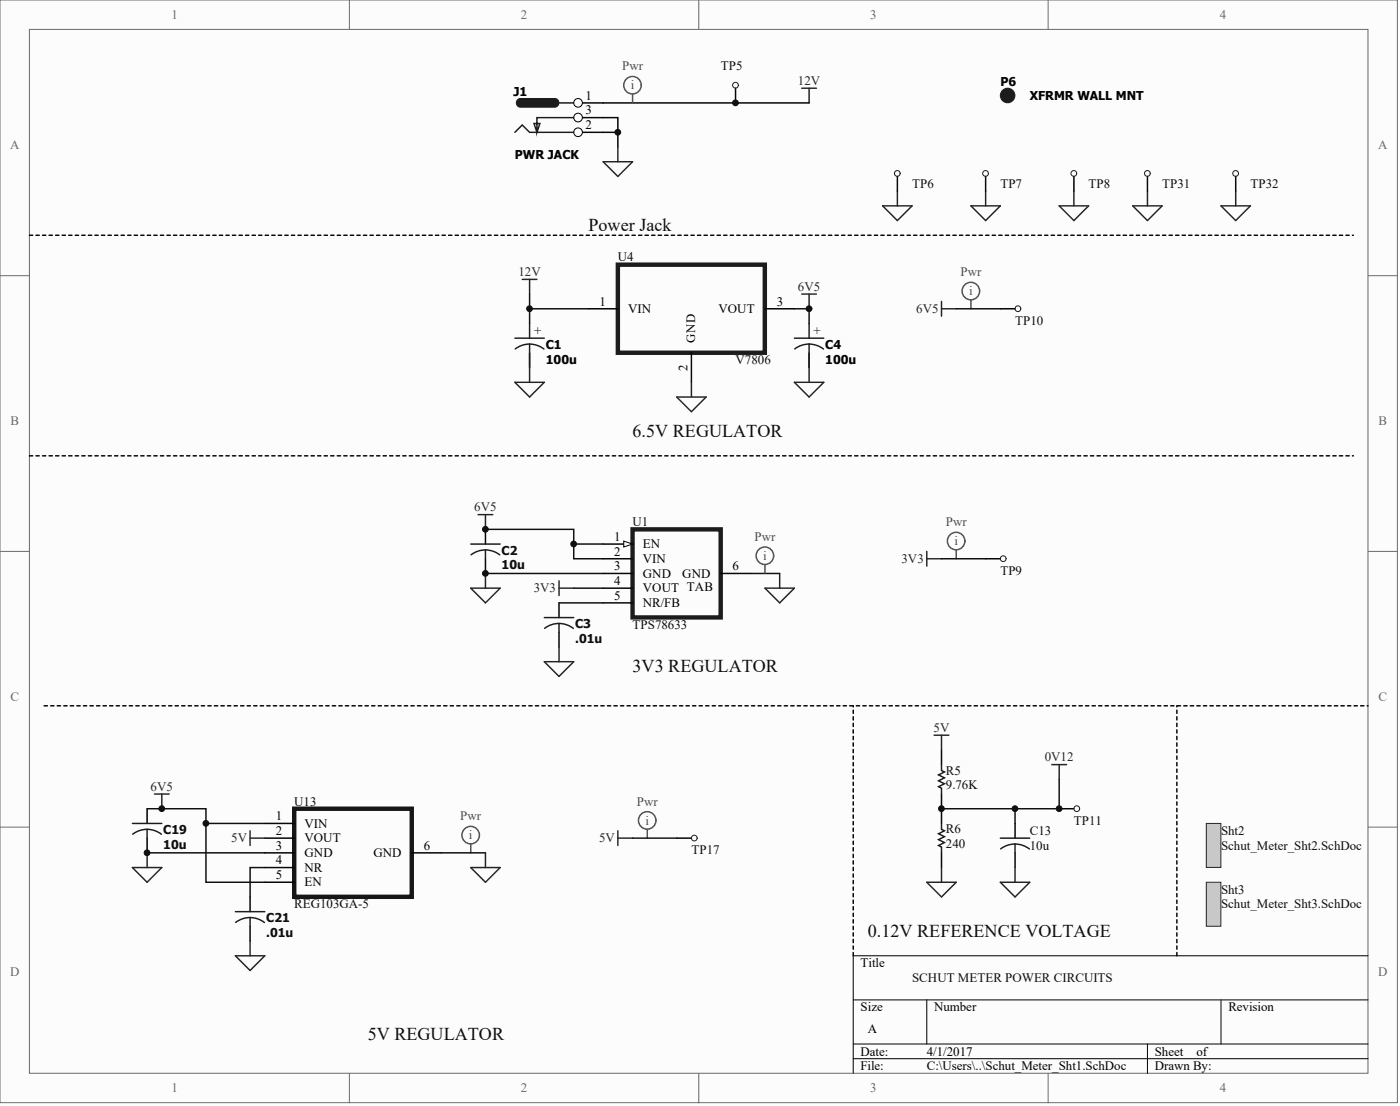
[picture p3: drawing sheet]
<svg xmlns="http://www.w3.org/2000/svg" width="401mm" height="317mm" viewBox="0 0 401 317" stroke-linecap="round" stroke-linejoin="round" font-family="sans-serif">
<g fill="#fcfcfc" stroke="#6a6a6a" stroke-width=".29">
<path d="M0 0h400.7v316.2h-400.7z"/>
<path d="M8.4 8.4h383.9v299.4h-383.9z"/>
</g>
<path d="M100.2 0v8.4M200.4 0v8.4M300.6 0v8.4M0 79.1h8.4M392.3 79.1h8.5M0 158.1h8.4M392.3 158.1h8.5M0 237.2h8.4M392.3 237.2h8.5M100.2 307.8v8.4M200.4 307.8v8.4M300.6 307.8v8.4" fill="none" stroke="#6a6a6a" stroke-width=".29"/>
<path d="M392.3 274.1h-147.6v33.7M244.7 286.7h147.6M244.7 299.4h147.6M265.8 286.7v12.7M329 299.4v8.4M350.1 286.7v12.7M244.7 303.6h147.6" fill="none" stroke="#000" stroke-width=".29"/>
<path d="M229.9 25.3h4.2M232 25.3v4.2" fill="none" stroke="#262626" stroke-width=".42"/>
<path d="M164.5 37.9h8.5" fill="none" stroke="#000" stroke-width=".42"/>
<circle cx="165.8" cy="37.9" r="1.24" fill="#fcfcfc" stroke="#000" stroke-width=".29"/>
<path d="M164.5 29.5h8.5" fill="none" stroke="#000" stroke-width=".42"/>
<circle cx="165.8" cy="29.5" r="1.24" fill="#fcfcfc" stroke="#000" stroke-width=".29"/>
<path d="M164.5 33.7h8.5" fill="none" stroke="#000" stroke-width=".42"/>
<circle cx="165.8" cy="33.7" r="1.24" fill="#fcfcfc" stroke="#000" stroke-width=".29"/>
<path d="M147.6 37.9l2.2-2.1 2.1 2.1h12.6M160.3 29.5h4.2M164.5 33.7h-10.5v4.2l.8-2.5h-1.7l.9 2.5M147.6 97h8.5M151.9 98.7l2.4 .4 1.7 1M151.9 98.7l-2.5 .4-1.7 1M151.9 92.8v4.2M151.9 98.7v6.7" fill="none" stroke="#1c1c1c" stroke-width=".42"/>
<path d="M148.5 28.5l.7-.3h9.9a1.25 1.25 0 0 1 1.2 1.3 1.25 1.25 0 0 1-1.2 1.2h-9.9a1.26 1.26 0 0 1-1.1-.9 1.26 1.26 0 0 1 .4-1.3z" fill="#1c1c1c" stroke="#1c1c1c" stroke-width=".29"/>
<path d="M173 33.7h4.2v4.2h-4.2M173 29.5h59M177.2 37.9v4.3" fill="none" stroke="#000" stroke-width=".42"/>
<path d="M173 46.4h8.4l-4.2 4.2zM177.2 42.2v4.2" fill="none" stroke="#262626" stroke-width=".42"/>
<g fill="none" stroke="#4c4c4c" stroke-width=".42">
<path d="M181.4 27v2.5"/>
<circle cx="181.4" cy="24.4" r="2.51"/>
</g>
<g fill="#cacaca" stroke="#262626" stroke-width=".29">
<path d="M345.9 236.1h4.2v12.6h-4.2z"/>
<path d="M345.9 253h4.2v12.6h-4.2z"/>
</g>
<path d="M8.4 67.5h379.7M8.4 130.7h379.7M12.7 202.4h379.6" fill="none" stroke="#000" stroke-width=".42" stroke-dasharray=".9 .9"/>
<path d="M253.1 59h8.4l-4.2 4.2zM257.3 54.8v4.2M278.4 59h8.5l-4.3 4.2zM282.6 54.8v4.2M303.7 59h8.5l-4.3 4.2zM307.9 54.8v4.2M324.8 59h8.5l-4.3 4.2zM329 54.8v4.2M350.1 59h8.5l-4.2 4.2zM354.4 54.8v4.2M270 86.4v4.3M270 88.5h4.2" fill="none" stroke="#262626" stroke-width=".42"/>
<path d="M210.9 25.3v4.2M257.3 50.6v4.2M282.6 50.6v4.2M307.9 50.6v4.2M329 50.6v4.2M354.4 50.6v4.2M286.9 88.5h4.2M173 156h8.4M173 160.2h8.4M173 164.4h8.4" fill="none" stroke="#000" stroke-width=".42"/>
<g fill="none" stroke="#1c1c1c" stroke-width=".29">
<circle cx="210.9" cy="24.4" r=".82"/>
<circle cx="257.3" cy="49.7" r=".82"/>
<circle cx="282.6" cy="49.7" r=".82"/>
<circle cx="307.9" cy="49.7" r=".82"/>
<circle cx="329" cy="49.7" r=".82"/>
<circle cx="354.3" cy="49.7" r=".82"/>
<circle cx="291.9" cy="88.5" r=".82"/>
</g>
<g fill="none" stroke="#4c4c4c" stroke-width=".42">
<path d="M278.4 86v2.5"/>
<circle cx="278.4" cy="83.5" r="2.51"/>
</g>
<path d="M274.2 88.5h12.7" fill="none" stroke="#0e0e0e" stroke-width=".42"/>
<circle cx="288.9" cy="27.4" r="2.09" fill="#1c1c1c" stroke="#1c1c1c" stroke-width=".29"/>
<path d="M181.4 151.8h25.3v25.2h-25.3z" fill="none" stroke="#1c1c1c" stroke-width="1.3"/>
<path d="M178.9 155.2l2.5 .8-2.5 .9z" fill="#fcfcfc" stroke="#000" stroke-width=".29"/>
<g fill="none" stroke="#000" stroke-width=".42">
<path d="M168.7 88.5h8.5M219.4 88.5h8.4M198.3 101.2v8.4M139.2 151.8v4.2M139.2 160.2v4.2M160.3 172.9v4.2M173 168.7h8.4M173 172.9h8.4M206.7 164.4h8.4M282.6 160.2h4.3M160.3 181.3v4.2M270 215v4.3"/>
<path d="M42.2 231.9v4.2M75.9 236.1h8.5M270 227.7v8.4M291.1 236.1v4.2M303.7 231.9h4.2M42.2 240.3v4.3M71.7 257.2v4.2M75.9 240.3h8.5M75.9 244.6h8.5M75.9 248.8h8.5M75.9 253h8.5M118.1 244.6h8.5"/>
<path d="M194 240.3h4.3M270 244.6v4.2M291.1 244.6v4.2M71.7 265.6v4.3"/>
</g>
<g fill="none" stroke="#262626" stroke-width=".42">
<path d="M149.8 80.1h4.2M151.9 80.1v4.2M229.9 84.3h4.2M232 84.3v4.2M147.6 109.6h8.5l-4.2 4.2zM151.9 105.4v4.2M194 113.8h8.5l-4.2 4.3zM198.3 109.6v4.2M227.8 109.6h8.4l-4.2 4.2zM232 105.4v4.2M137.1 147.6h4.2M139.2 147.6v4.2"/>
<path d="M265.8 158.1v4.2M135 168.7h8.4l-4.2 4.2zM139.2 164.4v4.3M160.3 168.7h4.2M160.3 166.6v4.2M219.4 168.7h8.4l-4.2 4.2zM223.6 164.4v4.3M265.8 160.2h4.2M156.1 189.7h8.4l-4.2 4.3zM160.3 185.5v4.2M267.9 210.8h4.2M270 210.8v4.2"/>
<path d="M301.6 219.3h4.2M303.7 219.3v4.2M44.3 227.7h4.2M46.4 227.7v4.2M71.7 238.2v4.2M177.2 238.2v4.2M38 248.8h8.4l-4.2 4.2zM42.2 244.6v4.2M71.7 240.3h4.2M135 248.8h8.4l-4.2 4.2zM139.2 244.6v4.2M177.2 240.3h4.2"/>
<path d="M265.8 253h8.4l-4.2 4.2zM270 248.8v4.2M286.9 253h8.4l-4.2 4.2zM291.1 248.8v4.2M67.5 274.1h8.4l-4.2 4.2zM71.7 269.9v4.2"/>
</g>
<g fill="none" stroke="#0e0e0e" stroke-width=".42">
<path d="M151.9 84.3v8.5M151.9 88.5h16.8M227.8 88.5h4.2v4.3M139.2 151.8h25.3v4.2h8.5M164.5 156v4.2h8.5M139.2 164.4h33.8M160.3 172.9h12.7M164.5 168.7h8.5M215.1 164.4h8.5M270 160.2h12.6M42.2 231.9h16.9v4.2h16.8M59.1 236.1v16.9h16.8"/>
<path d="M270 231.9h21.1v4.2M303.7 223.5v8.4h-12.6M42.2 244.6h33.7M75.9 248.8h-4.2v8.4M126.6 244.6h12.6M181.4 240.3h12.6"/>
</g>
<g fill="none" stroke="#1c1c1c" stroke-width=".42">
<path d="M227.8 97h8.4M232 98.7l1.9 .2 2.2 1.2M232 98.7l-2.5 .4-1.6 1M232 92.8v4.2M232 98.7v6.7M135 156h8.4M139.2 157.7l1.9 .3 2.2 1.1M139.2 157.7l-2.5 .5-1.6 .9M139.2 157.7v2.5M156.1 177.1h8.4M160.3 178.8l1.9 .3 2.2 1.1M160.3 178.8l-1.9 .2-2.2 1.2"/>
<path d="M160.3 178.8v2.5M270 219.3v1.6l.8 .5-1.7 .8 1.7 .9-1.7 .8 1.7 .8-1.7 .9 .9 .4v1.7M38 236.1h8.4M42.2 237.8l2.5 .5 1.6 .9M42.2 237.8l-2.5 .5-1.6 .9M42.2 237.8v2.5M270 236.1v1.7l.8 .4-1.7 .9 1.7 .8-1.7 .9 1.7 .8-1.7 .8 .9 .5v1.7M286.9 240.3h8.4M291.1 242l2.4 .5 1.7 .9M291.1 242l-2.5 .5-1.7 .9M291.1 242v2.6M67.5 261.4h8.4"/>
<path d="M71.7 263.1l1.9 .3 2.2 1.1M71.7 263.1l-1.9 .3-2.2 1.1M71.7 263.1v2.5"/>
</g>
<g fill="none" stroke="#4c4c4c" stroke-width=".42">
<path d="M274.2 157.7v2.5M219.4 161.9v2.5M185.6 237.8v2.5M135 242v2.6"/>
<circle cx="219.3" cy="159.4" r="2.51"/>
<circle cx="274.2" cy="155.1" r="2.51"/>
<circle cx="135" cy="239.5" r="2.51"/>
<circle cx="185.6" cy="235.3" r="2.51"/>
</g>
<g fill="none" stroke="#1c1c1c" stroke-width=".29">
<circle cx="287.7" cy="160.2" r=".82"/>
<circle cx="308.8" cy="231.9" r=".82"/>
<circle cx="199.1" cy="240.3" r=".82"/>
</g>
<path d="M177.2 75.9h42.1v25.3h-42.1z" fill="none" stroke="#1c1c1c" stroke-width="1.3"/>
<path d="M244.7 274.1v-71.7M337.5 274.1v-71.7" fill="none" stroke="#000" stroke-width=".42" stroke-dasharray=".9 .9"/>
<path d="M84.4 231.9h33.7v25.3h-33.7z" fill="none" stroke="#151515" stroke-width="1.3"/>
<g fill="#0e0e0e" stroke="#0e0e0e" stroke-width=".29">
<circle cx="42.2" cy="244.5" r=".82"/>
<circle cx="46.4" cy="231.9" r=".82"/>
<circle cx="59" cy="236.1" r=".82"/>
<circle cx="139.2" cy="164.4" r=".82"/>
<circle cx="139.2" cy="151.8" r=".82"/>
<circle cx="151.8" cy="88.5" r=".82"/>
<circle cx="164.5" cy="156" r=".82"/>
<circle cx="177.2" cy="37.9" r=".82"/>
<circle cx="210.9" cy="29.5" r=".82"/>
<circle cx="232" cy="88.5" r=".82"/>
<circle cx="270" cy="231.9" r=".82"/>
<circle cx="291.1" cy="231.9" r=".82"/>
<circle cx="303.7" cy="231.9" r=".82"/>
</g>
<g font-size="5.2" fill="#0e0e0e">
<text x="168.7" y="66.2">Power Jack</text>
<text x="181.4" y="125.2">6.5V REGULATOR</text>
<text x="181.4" y="192.7">3V3 REGULATOR</text>
<text x="248.9" y="268.6">0.12V REFERENCE VOLTAGE</text>
<text x="105.5" y="298.1">5V REGULATOR</text>
</g>
<g font-size="3.7" fill="#696969">
<text x="49.2" y="5.4">1</text>
<text x="149.4" y="5.4">2</text>
<text x="249.6" y="5.4">3</text>
<text x="349.8" y="5.4">4</text>
<text x="2.9" y="42.8">A</text>
<text x="395.2" y="42.8">A</text>
<text x="3" y="121.9">B</text>
<text x="395.3" y="121.9">B</text>
<text x="3" y="200.9">C</text>
<text x="395.3" y="200.9">C</text>
<text x="2.9" y="280">D</text>
<text x="395.2" y="280">D</text>
<text x="49.2" y="313.2">1</text>
<text x="149.4" y="313.2">2</text>
<text x="249.6" y="313.2">3</text>
<text x="349.8" y="313.2">4</text>
</g>
<g font-size="3.7" fill="#4c4c4c">
<text x="178.4" y="20.2">Pwr</text>
<text x="180.9" y="25.7">i</text>
<text x="275.4" y="79.2">Pwr</text>
<text x="277.9" y="84.7">i</text>
<text x="216.4" y="155.1">Pwr</text>
<text x="271.2" y="150.9">Pwr</text>
<text x="218.9" y="160.6">i</text>
<text x="273.7" y="156.4">i</text>
<text x="182.6" y="231">Pwr</text>
<text x="132" y="235.2">Pwr</text>
<text x="185.1" y="236.5">i</text>
<text x="134.5" y="240.7">i</text>
</g>
<g font-size="3.7" fill="#0e0e0e">
<text x="206.7" y="20.2">TP5</text>
<text x="261.5" y="53.9">TP6</text>
<text x="286.9" y="53.9">TP7</text>
<text x="312.2" y="53.9">TP8</text>
<text x="333.3" y="53.9">TP31</text>
<text x="358.6" y="53.9">TP32</text>
<text x="177.2" y="75">U4</text>
<text x="291.1" y="93.1">TP10</text>
<text x="153.1" y="96.1">+</text>
<text x="233.3" y="96.1">+</text>
<text x="210.9" y="104.5">V7806</text>
<text x="181.4" y="150.9">U1</text>
<text x="286.9" y="164.8">TP9</text>
<text x="181.4" y="180.4">TPS78633</text>
<text x="271.2" y="222.1">R5</text>
<text x="271.2" y="226.4">9.76K</text>
<text x="84.4" y="231">U13</text>
<text x="271.2" y="239">R6</text>
<text x="295.3" y="239.4">C13</text>
<text x="307.9" y="236.5">TP11</text>
<text x="350.1" y="239.4">Sht2</text>
<text x="198.3" y="244.9">TP17</text>
<text x="271.2" y="243.2">240</text>
<text x="295.3" y="243.6">10u</text>
<text x="350.1" y="243.6">Schut_Meter_Sht2.SchDoc</text>
<text x="350.1" y="256.3">Sht3</text>
<text x="84.4" y="260.5">REG103GA-5</text>
<text x="350.1" y="260.5">Schut_Meter_Sht3.SchDoc</text>
<text x="261.5" y="281.6">SCHUT METER POWER CIRCUITS</text>
</g>
<g font-size="3.7">
<text x="167.9" y="28.6">1</text>
<text x="167.9" y="32.8">3</text>
<text x="167.9" y="37">2</text>
<text x="171.9" y="87.6">1</text>
<text x="180.1" y="89.7">VIN</text>
<text x="206" y="89.7">VOUT</text>
<text x="222.7" y="87.6">3</text>
<text x="199.3" y="98.2" transform="rotate(-90 199.3 98.2)">GND</text>
<text x="197.2" y="106.5" transform="rotate(-90 197.2 106.5)">2</text>
<text x="176.2" y="155.1">1</text>
<text x="176.2" y="159.3">2</text>
<text x="184.3" y="161.4">VIN</text>
<text x="184.3" y="157.2">EN</text>
<text x="176.2" y="163.5">3</text>
<text x="176.2" y="167.7">4</text>
<text x="184.3" y="165.6">GND</text>
<text x="195.7" y="165.6">GND</text>
<text x="210.1" y="163.5">6</text>
<text x="176.2" y="172">5</text>
<text x="184.3" y="169.9">VOUT TAB</text>
<text x="184.3" y="174.1">NR/FB</text>
<text x="79.1" y="235.2">1</text>
<text x="79.1" y="239.4">2</text>
<text x="87.3" y="237.3">VIN</text>
<text x="79.1" y="243.6">3</text>
<text x="87.3" y="241.5">VOUT</text>
<text x="87.3" y="245.8">GND</text>
<text x="107.1" y="245.8">GND</text>
<text x="121.5" y="243.6">6</text>
<text x="79.1" y="247.9">4</text>
<text x="87.3" y="250">NR</text>
<text x="79.1" y="252.1">5</text>
<text x="87.3" y="254.2">EN</text>
<text x="246.8" y="277.4">Title</text>
<text x="246.8" y="290">Size</text>
<text x="267.9" y="290">Number</text>
<text x="352.2" y="290">Revision</text>
<text x="248.9" y="296.4">A</text>
<text x="246.8" y="302.7">Date:</text>
<text x="265.8" y="302.7">4/1/2017</text>
<text x="331.1" y="302.7">Sheet</text>
<text x="343.1" y="302.7">of</text>
<text x="246.8" y="306.9">File:</text>
<text x="265.8" y="306.9">C:\Users\..\Schut_Meter_Sht1.SchDoc</text>
<text x="331.1" y="306.9">Drawn By:</text>
</g>
<g font-size="3.7" fill="#262626">
<text x="228.8" y="24.4">12V</text>
<text x="148.7" y="79.2">12V</text>
<text x="228.8" y="83.4">6V5</text>
<text x="262.7" y="89.7">6V5</text>
<text x="136" y="146.7">6V5</text>
<text x="258.5" y="161.4">3V3</text>
<text x="153" y="169.9">3V3</text>
<text x="267.7" y="209.9">5V</text>
<text x="299.6" y="218.3">0V12</text>
<text x="43.2" y="226.8">6V5</text>
<text x="66.3" y="241.5">5V</text>
<text x="171.8" y="241.5">5V</text>
</g>
<g font-size="3.5">
<text x="147.2" y="27.5">J1</text>
<text x="286.9" y="24.6">P6</text>
<text x="295.3" y="28.8">XFRMR WALL MNT</text>
<text x="147.6" y="45.7">PWR JACK</text>
<text x="156.5" y="100.1">C1</text>
<text x="236.7" y="100.1">C4</text>
<text x="156.5" y="104.3">100u</text>
<text x="236.7" y="104.3">100u</text>
</g>
<g font-size="3.5" fill="#0e0e0e">
<text x="143.8" y="159.1">C2</text>
<text x="143.8" y="163.3">10u</text>
<text x="164.9" y="180.2">C3</text>
<text x="164.9" y="184.4">.01u</text>
<text x="46.8" y="239.2">C19</text>
<text x="46.8" y="243.4">10u</text>
<text x="76.4" y="264.5">C21</text>
<text x="76.4" y="268.7">.01u</text>
</g>
</svg>
